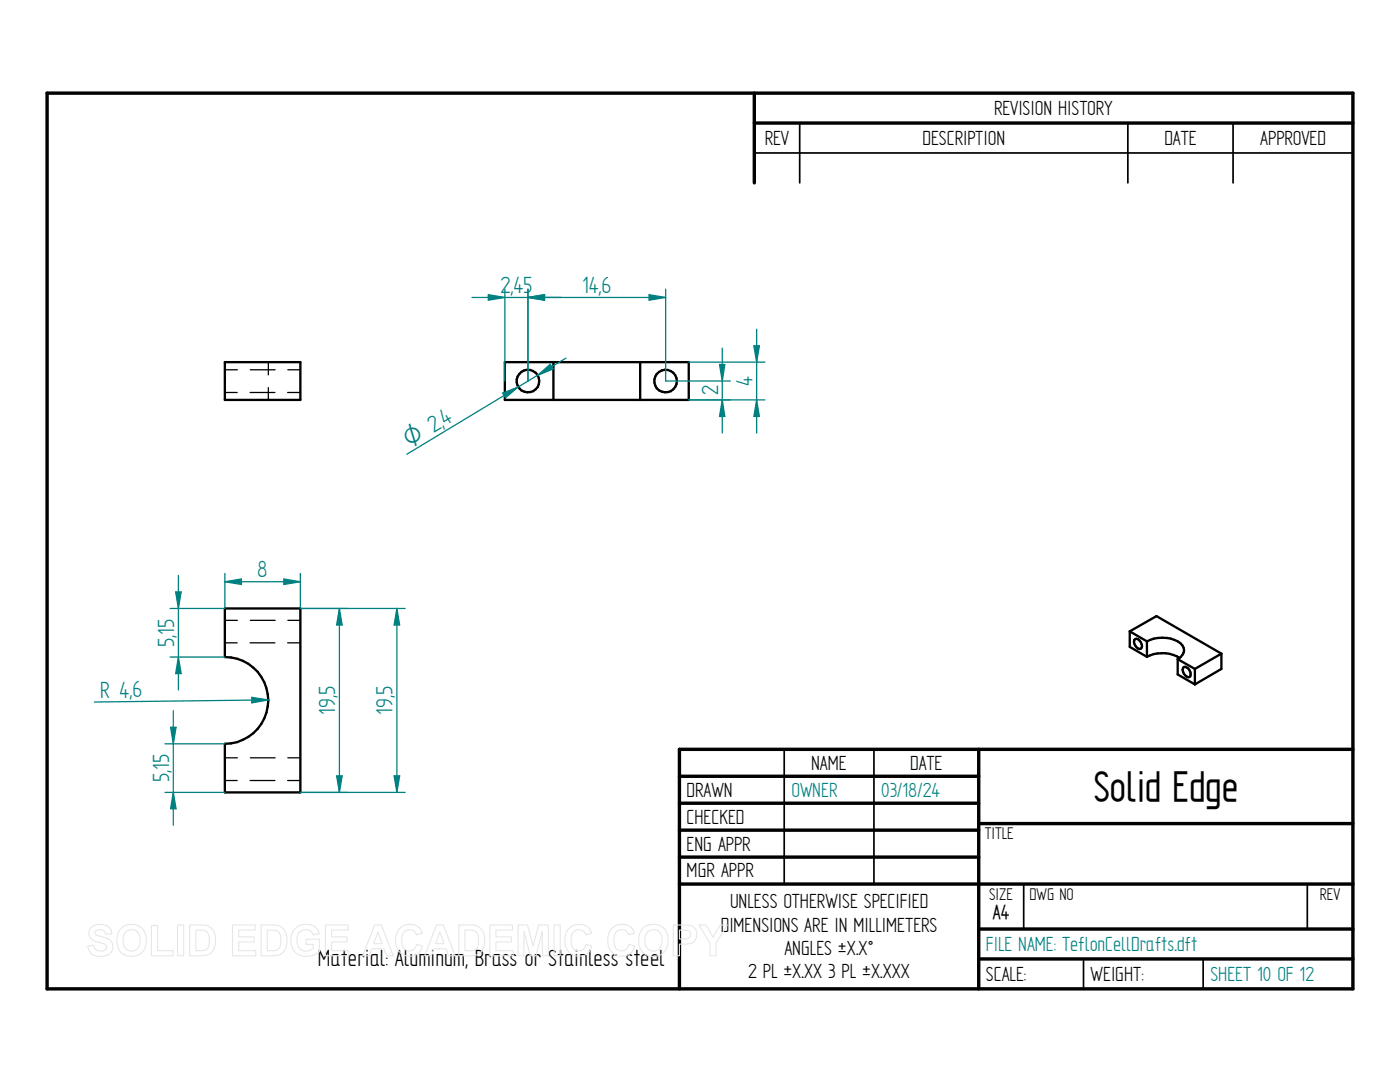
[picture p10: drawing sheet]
<svg xmlns="http://www.w3.org/2000/svg" width="279mm" height="216mm" viewBox="0 0 279 216" stroke-linecap="round" stroke-linejoin="round" font-family="sans-serif">
<g fill="none" stroke="#000" stroke-width=".68">
<path d="M9.4 18.6h260.6v178.7h-260.6zM150.5 18.6v17.9M150.5 24.6h119.5M135.6 154.9h59.7M195.3 149.5v47.8M270 149.5h-134.4v47.8M135.6 160.3h59.7M135.6 165.7h59.7M135.6 171h59.7M135.6 176.4h134.4M195.3 164.3h74.7M195.3 185.4h74.7"/>
<path d="M195.3 191.3h74.7"/>
</g>
<path d="M150.5 30.5h119.5M159.6 24.6v11.9M225.1 24.6v11.9M246.1 24.6v11.9M156.5 149.5v26.9M174.4 149.5v26.9M204.3 176.5v8.9M260.9 176.5v8.9M216.2 191.3v6M240.1 191.3v6" fill="none" stroke="#000" stroke-width=".34"/>
<g fill="none" stroke="#000" stroke-width=".47">
<path d="M44.9 72.3h15v7.5h-15zM100.8 72.3h36.7v7.5h-36.7zM110.4 72.3v7.5M127.8 72.3v7.5M44.9 121.4h15v36.7h-15v-9.7a8.7 8.7 0 0 0 8.7-8.6 8.7 8.7 0 0 0-8.7-8.7zM225.5 126l5.3-3.1 13 7.5M225.5 126l3.4 2M225.5 126v3.1l3.4 2M226.4 127.7l.2-.2a1.29 1.29 0 0 1 1.1 2 1.37 1.37 0 0 1-1.3-1.8zM228.9 128a6.7 6.7 0 0 1 6.7 .4 1.81 1.81 0 0 1-.6 3.1M228.9 131.1a6.8 6.8 0 0 1 6.5 .2M228.9 128v3.1"/>
<path d="M235 131.5l3.5 2M235 131.5v3.1l3.5 2M236.3 133.1a1.33 1.33 0 0 1 1.1 2 1.33 1.33 0 0 1-1.1-2zM238.5 133.5v3.1M243.8 130.4l-5.3 3.1M243.8 130.4v3.1l-5.3 3.1"/>
<circle cx="105.4" cy="76" r="2.25"/>
<circle cx="132.8" cy="76" r="2.25"/>
</g>
<g fill="none" stroke="#000" stroke-width=".25">
<path d="M44.9 73.8h2.5M44.9 78.3h2.4M49.9 78.3h5M50 73.8h4.9M53.6 72.3v2.5M53.6 77.3v2.5M57.4 78.3h2.5M57.4 73.8h2.5M44.9 123.8h2.5M44.9 128.3h2.4M49.9 128.3h5M50 123.8h4.9"/>
<path d="M57.4 128.3h2.5M57.4 123.8h2.5M44.9 151.2h2.5M44.9 155.7h2.4M49.9 155.7h5M50 151.2h4.9M57.4 155.7h2.5M57.4 151.2h2.5"/>
</g>
<path d="M59.9 121.4h21M59.9 158.1h21M78.7 154.8h1.1l-.6 3.3z" fill="none" stroke="#008080" stroke-width=".25"/>
<path d="M78.7 154.8h1.1l-.6 3.3z" fill="#008080"/>
<path d="M79.2 121.4l.6 3.3h-1.1z" fill="none" stroke="#008080" stroke-width=".25"/>
<path d="M79.2 121.4l.6 3.3h-1.1z" fill="#008080"/>
<path d="M105.4 57.7v18.3M105.4 59.4l3.3-.6v1.1zM132.8 57.7v18.3M79.2 121.4v36.7" fill="none" stroke="#008080" stroke-width=".25"/>
<path d="M105.4 59.4l3.3-.6v1.1z" fill="#008080"/>
<path d="M129.5 58.8l3.3 .6-3.3 .5z" fill="none" stroke="#008080" stroke-width=".25"/>
<path d="M129.5 58.8l3.3 .6-3.3 .5z" fill="#008080"/>
<path d="M105.4 59.4h27.4M107.3 74.9l2.5-2.2 .6 .9zM112.9 71.5l-31.7 19.1" fill="none" stroke="#008080" stroke-width=".25"/>
<path d="M107.3 74.9l2.5-2.2 .6 .9z" fill="#008080"/>
<path d="M100.3 78.4l3.1-1.2-2.5 2.2z" fill="none" stroke="#008080" stroke-width=".25"/>
<path d="M100.3 78.4l3.1-1.2-2.5 2.2z" fill="#008080"/>
<path d="M137.5 72.3h15.2M137.5 79.8h15.2M150.5 69h1.1l-.6 3.3z" fill="none" stroke="#008080" stroke-width=".25"/>
<path d="M150.5 69h1.1l-.6 3.3z" fill="#008080"/>
<path d="M151 79.8l.6 3.3h-1.1z" fill="none" stroke="#008080" stroke-width=".25"/>
<path d="M151 79.8l.6 3.3h-1.1z" fill="#008080"/>
<path d="M151 65.7v20.7M35.1 118.1h1.1l-.6 3.3zM34 121.4h10.9M34 131.1h10.9" fill="none" stroke="#008080" stroke-width=".25"/>
<path d="M35.1 118.1h1.1l-.6 3.3z" fill="#008080"/>
<path d="M35.6 131.1l.6 3.3h-1.1z" fill="none" stroke="#008080" stroke-width=".25"/>
<path d="M35.6 131.1l.6 3.3h-1.1z" fill="#008080"/>
<path d="M35.6 114.8v22.9M32.9 148.4h12M32.9 158.1h12M34 145.1h1.1l-.5 3.3z" fill="none" stroke="#008080" stroke-width=".25"/>
<path d="M34 145.1h1.1l-.5 3.3z" fill="#008080"/>
<path d="M34.6 158.1l.5 3.3h-1.1z" fill="none" stroke="#008080" stroke-width=".25"/>
<path d="M34.6 158.1l.5 3.3h-1.1z" fill="#008080"/>
<path d="M50.2 139.1l3.4 .6-3.4 .6zM53.6 139.7l-34.8 .4M34.6 141.8v22.9" fill="none" stroke="#008080" stroke-width=".25"/>
<path d="M50.2 139.1l3.4 .6-3.4 .6z" fill="#008080"/>
<path d="M59.9 121.4h9.5M59.9 158.1h9.5M67.2 154.8h1.1l-.6 3.3z" fill="none" stroke="#008080" stroke-width=".25"/>
<path d="M67.2 154.8h1.1l-.6 3.3z" fill="#008080"/>
<path d="M67.7 121.4l.6 3.3h-1.1z" fill="none" stroke="#008080" stroke-width=".25"/>
<path d="M67.7 121.4l.6 3.3h-1.1z" fill="#008080"/>
<path d="M44.9 114.4v7M56.6 115.5l3.3 .6-3.3 .5zM59.9 114.4v7M67.7 121.4v36.7" fill="none" stroke="#008080" stroke-width=".25"/>
<path d="M56.6 115.5l3.3 .6-3.3 .5z" fill="#008080"/>
<path d="M44.9 116.1l3.3-.6v1.1z" fill="none" stroke="#008080" stroke-width=".25"/>
<path d="M44.9 116.1l3.3-.6v1.1z" fill="#008080"/>
<path d="M100.8 57.7v18.3M105.4 57.7v18.3M105.4 59.4l3.3-.6v1.1zM44.9 116.1h15" fill="none" stroke="#008080" stroke-width=".25"/>
<path d="M105.4 59.4l3.3-.6v1.1z" fill="#008080"/>
<path d="M97.5 58.8l3.3 .6-3.3 .5z" fill="none" stroke="#008080" stroke-width=".25"/>
<path d="M97.5 58.8l3.3 .6-3.3 .5z" fill="#008080"/>
<path d="M94.2 59.4h17.8M132.8 76h13M137.5 79.8h8.3M143.6 72.7h1.1l-.6 3.3z" fill="none" stroke="#008080" stroke-width=".25"/>
<path d="M143.6 72.7h1.1l-.6 3.3z" fill="#008080"/>
<path d="M144.1 79.8l.6 3.3h-1.1z" fill="none" stroke="#008080" stroke-width=".25"/>
<path d="M144.1 79.8l.6 3.3h-1.1z" fill="#008080"/>
<path d="M144.1 69.5v16.9" fill="none" stroke="#008080" stroke-width=".25"/>
<g fill="none" stroke="#e6e6e6" stroke-width=".21">
<path d="M18.1 185.1a2.83 2.83 0 0 1 3.9 .2l.3 1.1h-1.2a1.17 1.17 0 0 0-1-.9 1.17 1.17 0 0 0-1.2 .6l.2 .4 .4 .2a4.8 4.8 0 0 1 2.8 1.3 1.99 1.99 0 0 1-.2 2.1 1.99 1.99 0 0 1-2 .7 2.21 2.21 0 0 1-2.6-2l1.2-.2a1.35 1.35 0 0 0 1.2 1.2 1.35 1.35 0 0 0 1.4-.8 1.2 1.2 0 0 0-1.2-.9 2.31 2.31 0 0 1-2.4-1.9l.2-.6zM24.2 185.3a3 3 0 0 1 3.6-.5 3 3 0 0 1 1.4 3.4 2.96 2.96 0 0 1-3.5 2.6 2.96 2.96 0 0 1-2.4-3.6l.3-1.1zM25 186a1.74 1.74 0 0 1 2.1-.3 1.74 1.74 0 0 1 .9 1.9 1.76 1.76 0 0 1-1.7 2.2 1.76 1.76 0 0 1-1.7-2.2 2.35 2.35 0 0 1 .4-1.6zM30.2 184.7h1.3v5h3v1h-4.3zM35.4 184.6h1.3v6.1h-1.3zM37.8 184.6h2.3a2.63 2.63 0 0 1 2.9 3.1 2.58 2.58 0 0 1-2.8 3h-2.4zM39.1 185.6a2.69 2.69 0 0 1 2.3 .5 3.2 3.2 0 0 1-.2 3.4l-.6 .2h-1.5zM46.4 184.6h4.5v1h-3.3v1.3h3.1v1.1h-3.1v1.7h3.5v1h-4.7zM52.1 184.6h2.3a2.63 2.63 0 0 1 2.9 3.1 2.58 2.58 0 0 1-2.8 3h-2.4zM53.3 185.6a2.69 2.69 0 0 1 2.4 .5 3.2 3.2 0 0 1-.3 3.4l-.5 .2h-1.6zM58.9 185.2a3.1 3.1 0 0 1 4.5 .3l.3 .8-1.2 .2a1.7 1.7 0 0 0-2.1-.9 1.7 1.7 0 0 0-1.1 2 1.91 1.91 0 0 0 1 2 1.91 1.91 0 0 0 2.2-.4v-.8h-1.4v-1h2.7v2.5a3.7 3.7 0 0 1-5.2-.3 3.7 3.7 0 0 1 .3-4.4zM64.9 184.6h4.6v1h-3.3v1.3h3.1v1.1h-3.1v1.7h3.4v1h-4.7z"/>
<path d="M74.8 184.6h1.3l2.4 6.1h-1.3l-.6-1.4h-2.4l-.5 1.4h-1.3zM75.4 186l.9 2.3h-1.7zM79.7 185.3a2.67 2.67 0 0 1 4.6 .9l-1.2 .3a1.49 1.49 0 0 0-1.7-1 1.49 1.49 0 0 0-1.2 1.6 2.1 2.1 0 0 0 1.2 2.6 1.44 1.44 0 0 0 1.7-1.3l1.2 .4a2.75 2.75 0 0 1-3.2 1.9 2.75 2.75 0 0 1-2.1-3 3.5 3.5 0 0 1 .7-2.4zM87.1 184.6h1.4l2.3 6.1h-1.3l-.5-1.4h-2.4l-.5 1.4h-1.3zM87.8 186l.8 2.3h-1.7zM91.6 184.6h2.2a2.63 2.63 0 0 1 2.9 3.1 2.58 2.58 0 0 1-2.8 3h-2.3zM92.8 185.6a2.69 2.69 0 0 1 2.4 .5 3.2 3.2 0 0 1-.3 3.4l-.6 .2h-1.5zM97.7 184.6h4.6v1h-3.3v1.3h3.1v1.1h-3.1v1.7h3.4v1h-4.7zM103.4 184.6h1.9l1.1 4.2 1.1-4.2h1.9v6.1h-1.2v-4.8l-1.2 4.8h-1.2l-1.2-4.8v4.8h-1.2zM110.6 184.6h1.2v6.1h-1.2zM113.5 185.3a2.67 2.67 0 0 1 4.6 .9l-1.2 .3a1.49 1.49 0 0 0-1.7-1 1.49 1.49 0 0 0-1.2 1.6 2.1 2.1 0 0 0 1.2 2.6 1.44 1.44 0 0 0 1.7-1.3l1.2 .4a2.75 2.75 0 0 1-3.2 1.9 2.75 2.75 0 0 1-2.2-3 3.5 3.5 0 0 1 .8-2.4zM122.1 185.3a2.67 2.67 0 0 1 4.5 .9l-1.2 .3a1.49 1.49 0 0 0-1.7-1 1.49 1.49 0 0 0-1.2 1.6 2.1 2.1 0 0 0 1.2 2.6 1.44 1.44 0 0 0 1.8-1.3l1.2 .4a2.75 2.75 0 0 1-3.3 1.9 2.75 2.75 0 0 1-2.1-3 3.5 3.5 0 0 1 .8-2.4z"/>
<path d="M128.3 185.3a3 3 0 0 1 3.6-.5 3 3 0 0 1 1.4 3.4 2.96 2.96 0 0 1-3.4 2.6 2.96 2.96 0 0 1-2.4-3.6l.2-1.1zM129.2 186a1.74 1.74 0 0 1 2-.3 1.74 1.74 0 0 1 .9 1.9 1.76 1.76 0 0 1-1.7 2.2 1.76 1.76 0 0 1-1.7-2.2 2.35 2.35 0 0 1 .5-1.6zM134.4 184.6h2a2.3 2.3 0 0 1 2.5 .9 1.95 1.95 0 0 1-.2 2.1 1.95 1.95 0 0 1-1.9 .8h-1.2v2.3h-1.2zM135.6 185.6h.6a1.19 1.19 0 0 1 1.6 .9 1.11 1.11 0 0 1-1.5 .9h-.7zM139.5 184.6h1.4l1.4 2.4 1.4-2.4h1.4l-2.2 3.5v2.6h-1.2v-2.6z"/>
</g>
<text font-size="9.5" x="218.3" y="159.9">Solid Edge</text>
<g font-size="5.3" fill="#008080">
<text x="99.9" y="58.5">2,45</text>
<text x="116.2" y="58.5">14,6</text>
<text x="150.2" y="77" transform="rotate(-90 150.2 77)">4</text>
<text x="143.3" y="78.9" transform="rotate(-90 143.3 78.9)">2</text>
<text x="88.8" y="85.1" transform="rotate(-31 88.8 85.1)">4</text>
<text x="51.4" y="115.2">8</text>
<text x="34.8" y="129.1" transform="rotate(-90 34.8 129.1)">5,15</text>
<text x="20" y="139.3" transform="rotate(-1 20 139.3)">R 4,</text>
<text x="26.4" y="139.2" transform="rotate(-1 26.4 139.2)">6</text>
<text x="66.9" y="142.7" transform="rotate(-90 66.9 142.7)">19,5</text>
<text x="78.4" y="142.7" transform="rotate(-90 78.4 142.7)">19,5</text>
<text x="33.7" y="156.1" transform="rotate(-90 33.7 156.1)">5,15</text>
</g>
<text font-size="5.3" x="63.5" y="192.7">Material: Aluminum, Brass or Stainless steel</text>
<text font-size="5.1" fill="#008080" x="81.7" y="89.4" transform="rotate(-31 81.7 89.4)">O 2,</text>
<g font-size="4.6">
<text x="198.4" y="22.9">REVISION HISTORY</text>
<text x="152.6" y="28.9">REV</text>
<text x="184.1" y="28.9">DESCRIPTION</text>
<text x="232.4" y="28.9">DATE</text>
<text x="251.5" y="28.9">APPROVED</text>
<text x="161.9" y="153.6">NAME</text>
<text x="181.7" y="153.6">DATE</text>
<text x="137" y="159">DRAWN</text>
<text x="137" y="164.3">CHECKED</text>
<text x="137" y="169.7">ENG APPR</text>
<text x="137" y="175.1">MGR APPR</text>
<text x="143.8" y="185.9">DIMENSIONS ARE IN MILLIMETERS</text>
<text x="145.7" y="181.2">UNLESS OTHERWISE SPECIFIED</text>
<text x="198.2" y="183.4">A4</text>
<text x="156.5" y="190.6">ANGLES ±X.X°</text>
<text x="149.3" y="195.2">2 PL ±X.XX 3 PL ±X.XXX</text>
<text x="196.8" y="195.7">SCALE:</text>
<text x="217.7" y="195.7">WEIGHT:</text>
</g>
<g font-size="4.6" fill="#008080">
<text x="157.9" y="159">OWNER</text>
<text x="175.9" y="159">03/18/24</text>
<text x="196.8" y="189.8">FILE NAME: TeflonCellDrafts.dft</text>
<text x="241.6" y="195.7">SHEET 10 OF 12</text>
</g>
<g font-size="3.8">
<text x="196.5" y="167.4">TITLE</text>
<text x="197.4" y="179.5">SIZE</text>
<text x="205.5" y="179.5">DWG NO</text>
<text x="263.4" y="179.5">REV</text>
</g>
</svg>
